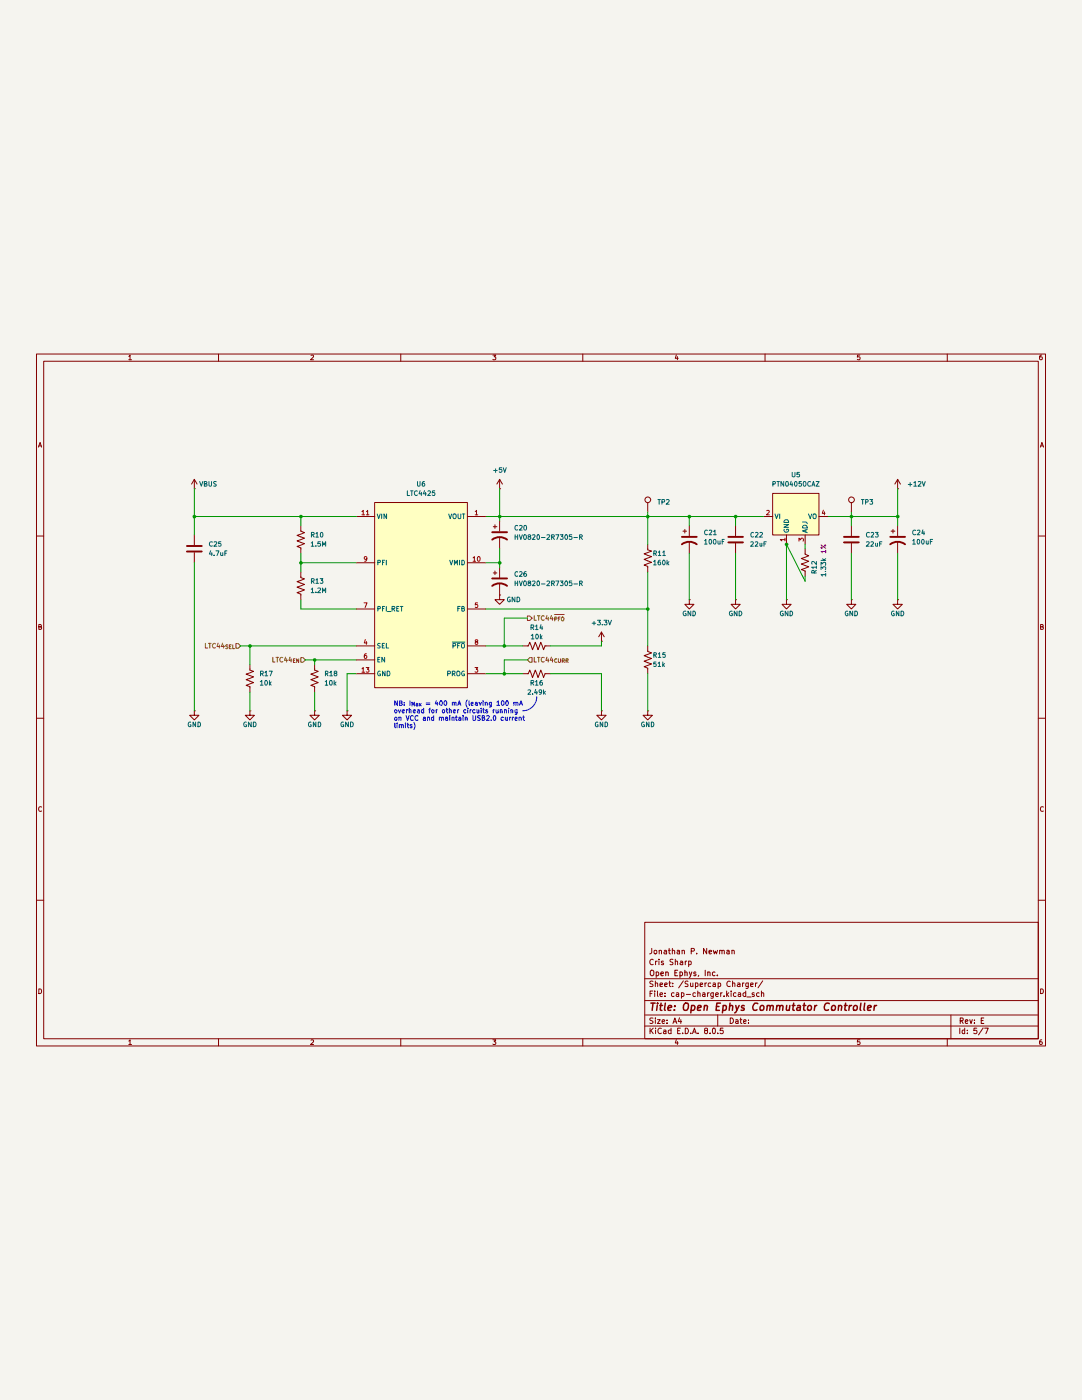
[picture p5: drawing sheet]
(kicad_sch
 (version 20231120)
 (generator "eeschema")
 (generator_version "8.0")
 (paper "A4")
 (title_block
  (title "Open Ephys Commutator Controller")
  (rev "E")
  (company "Open Ephys, Inc.")
  (comment 1 "Cris Sharp")
  (comment 2 "Jonathan P. Newman"))
 (lib_symbols
  (symbol "Connector:TestPoint"
   (pin_numbers hide)
   (pin_names
    (offset 0.762) hide) (exclude_from_sim no) (in_bom yes) (on_board yes)
   (property "Reference" "TP" (at 0 6.858 0) (effects (font (size 1.27 1.27))))
   (property "Value" "TestPoint" (at 0 5.08 0) (effects (font (size 1.27 1.27))))
   (property "Footprint" "" (at 5.08 0 0) (effects (font (size 1.27 1.27)) (hide yes)))
   (property "Datasheet" "~" (at 5.08 0 0) (effects (font (size 1.27 1.27)) (hide yes)))
   (property "Description" "test point" (at 0 0 0) (effects (font (size 1.27 1.27)) (hide yes)))
   (symbol "TestPoint_0_1"
    (circle (center 0 3.302) (radius 0.762) (stroke (width 0) (type default)) (fill (type none))))
   (symbol "TestPoint_1_1"
    (pin passive line (at 0 0 90) (length 2.54) (name "1" (effects (font (size 1.27 1.27)))) (number "1" (effects (font (size 1.27 1.27)))))))
  (symbol "Device:C"
   (pin_numbers hide)
   (pin_names
    (offset 0.254)) (exclude_from_sim no) (in_bom yes) (on_board yes)
   (property "Reference" "C" (at 0.635 2.54 0) (effects (font (size 1.27 1.27)) (justify left)))
   (property "Value" "C" (at 0.635 -2.54 0) (effects (font (size 1.27 1.27)) (justify left)))
   (property "Footprint" "" (at 0.9652 -3.81 0) (effects (font (size 1.27 1.27)) (hide yes)))
   (property "Datasheet" "~" (at 0 0 0) (effects (font (size 1.27 1.27)) (hide yes)))
   (property "Description" "Unpolarized capacitor" (at 0 0 0) (effects (font (size 1.27 1.27)) (hide yes)))
   (symbol "C_0_1"
    (polyline (pts (xy -2.032 -0.762) (xy 2.032 -0.762)) (stroke (width 0.508) (type default)) (fill (type none)))
    (polyline (pts (xy -2.032 0.762) (xy 2.032 0.762)) (stroke (width 0.508) (type default)) (fill (type none))))
   (symbol "C_1_1"
    (pin passive line (at 0 3.81 270) (length 2.794) (name "~" (effects (font (size 1.27 1.27)))) (number "1" (effects (font (size 1.27 1.27)))))
    (pin passive line (at 0 -3.81 90) (length 2.794) (name "~" (effects (font (size 1.27 1.27)))) (number "2" (effects (font (size 1.27 1.27)))))))
  (symbol "Device:C_Polarized_US"
   (pin_numbers hide)
   (pin_names
    (offset 0.254) hide) (exclude_from_sim no) (in_bom yes) (on_board yes)
   (property "Reference" "C" (at 0.635 2.54 0) (effects (font (size 1.27 1.27)) (justify left)))
   (property "Value" "C_Polarized_US" (at 0.635 -2.54 0) (effects (font (size 1.27 1.27)) (justify left)))
   (property "Footprint" "" (at 0 0 0) (effects (font (size 1.27 1.27)) (hide yes)))
   (property "Datasheet" "~" (at 0 0 0) (effects (font (size 1.27 1.27)) (hide yes)))
   (property "Description" "Polarized capacitor, US symbol" (at 0 0 0) (effects (font (size 1.27 1.27)) (hide yes)))
   (symbol "C_Polarized_US_0_1"
    (polyline (pts (xy -2.032 0.762) (xy 2.032 0.762)) (stroke (width 0.508) (type default)) (fill (type none)))
    (polyline (pts (xy -1.778 2.286) (xy -0.762 2.286)) (stroke (width 0) (type default)) (fill (type none)))
    (polyline (pts (xy -1.27 1.778) (xy -1.27 2.794)) (stroke (width 0) (type default)) (fill (type none)))
    (arc (start 2.032 -1.27) (mid 0 -0.5572) (end -2.032 -1.27) (stroke (width 0.508) (type default)) (fill (type none))))
   (symbol "C_Polarized_US_1_1"
    (pin passive line (at 0 3.81 270) (length 2.794) (name "~" (effects (font (size 1.27 1.27)))) (number "1" (effects (font (size 1.27 1.27)))))
    (pin passive line (at 0 -3.81 90) (length 3.302) (name "~" (effects (font (size 1.27 1.27)))) (number "2" (effects (font (size 1.27 1.27)))))))
  (symbol "Device:R_US"
   (pin_numbers hide)
   (pin_names
    (offset 0)) (exclude_from_sim no) (in_bom yes) (on_board yes)
   (property "Reference" "R" (at 2.54 0 90) (effects (font (size 1.27 1.27))))
   (property "Value" "R_US" (at -2.54 0 90) (effects (font (size 1.27 1.27))))
   (property "Footprint" "" (at 1.016 -0.254 90) (effects (font (size 1.27 1.27)) (hide yes)))
   (property "Datasheet" "~" (at 0 0 0) (effects (font (size 1.27 1.27)) (hide yes)))
   (property "Description" "Resistor, US symbol" (at 0 0 0) (effects (font (size 1.27 1.27)) (hide yes)))
   (symbol "R_US_0_1"
    (polyline (pts (xy 0 -2.286) (xy 0 -2.54)) (stroke (width 0) (type default)) (fill (type none)))
    (polyline (pts (xy 0 2.286) (xy 0 2.54)) (stroke (width 0) (type default)) (fill (type none)))
    (polyline (pts (xy 0 -0.762) (xy 1.016 -1.143) (xy 0 -1.524) (xy -1.016 -1.905) (xy 0 -2.286)) (stroke (width 0) (type default)) (fill (type none)))
    (polyline (pts (xy 0 0.762) (xy 1.016 0.381) (xy 0 0) (xy -1.016 -0.381) (xy 0 -0.762)) (stroke (width 0) (type default)) (fill (type none)))
    (polyline (pts (xy 0 2.286) (xy 1.016 1.905) (xy 0 1.524) (xy -1.016 1.143) (xy 0 0.762)) (stroke (width 0) (type default)) (fill (type none))))
   (symbol "R_US_1_1"
    (pin passive line (at 0 3.81 270) (length 1.27) (name "~" (effects (font (size 1.27 1.27)))) (number "1" (effects (font (size 1.27 1.27)))))
    (pin passive line (at 0 -3.81 90) (length 1.27) (name "~" (effects (font (size 1.27 1.27)))) (number "2" (effects (font (size 1.27 1.27)))))))
  (symbol "open-ephys:LTC4425" (exclude_from_sim no) (in_bom yes) (on_board yes)
   (property "Reference" "U" (at 0 29.21 0) (effects (font (size 1.27 1.27))))
   (property "Value" "LTC4425" (at 0 26.67 0) (effects (font (size 1.27 1.27))))
   (property "Footprint" "Package_SO:MSOP-12-1EP_3x4mm_P0.65mm_EP1.65x2.85mm" (at 0 0 0) (effects (font (size 1.27 1.27)) (hide yes)))
   (property "Datasheet" "https://www.analog.com/media/en/technical-documentation/data-sheets/4425fa.pdf" (at 0 0 0) (effects (font (size 1.27 1.27)) (hide yes)))
   (property "Description" "Linear SuperCap charger with current-limited ideal diode and V/I monitor " (at 0 0 0) (effects (font (size 1.27 1.27)) (hide yes)))
   (symbol "LTC4425_1_0"
    (pin passive line (at -17.78 21.59 0) (length 5.08) hide (name "VIN" (effects (font (size 1.27 1.27)))) (number "12" (effects (font (size 1.27 1.27)))))
    (pin passive line (at 17.78 21.59 180) (length 5.08) hide (name "VOUT" (effects (font (size 1.27 1.27)))) (number "2" (effects (font (size 1.27 1.27))))))
   (symbol "LTC4425_1_1"
    (rectangle (start -12.7 25.4) (end 12.7 -25.4) (stroke (width 0) (type default)) (fill (type background)))
    (pin power_out line (at 17.78 21.59 180) (length 5.08) (name "VOUT" (effects (font (size 1.27 1.27)))) (number "1" (effects (font (size 1.27 1.27)))))
    (pin output line (at 17.78 8.89 180) (length 5.08) (name "VMID" (effects (font (size 1.27 1.27)))) (number "10" (effects (font (size 1.27 1.27)))))
    (pin power_in line (at -17.78 21.59 0) (length 5.08) (name "VIN" (effects (font (size 1.27 1.27)))) (number "11" (effects (font (size 1.27 1.27)))))
    (pin power_in line (at -17.78 -21.59 0) (length 5.08) (name "GND" (effects (font (size 1.27 1.27)))) (number "13" (effects (font (size 1.27 1.27)))))
    (pin output line (at 17.78 -21.59 180) (length 5.08) (name "PROG" (effects (font (size 1.27 1.27)))) (number "3" (effects (font (size 1.27 1.27)))))
    (pin input line (at -17.78 -13.97 0) (length 5.08) (name "SEL" (effects (font (size 1.27 1.27)))) (number "4" (effects (font (size 1.27 1.27)))))
    (pin input line (at 17.78 -3.81 180) (length 5.08) (name "FB" (effects (font (size 1.27 1.27)))) (number "5" (effects (font (size 1.27 1.27)))))
    (pin input line (at -17.78 -17.78 0) (length 5.08) (name "EN" (effects (font (size 1.27 1.27)))) (number "6" (effects (font (size 1.27 1.27)))))
    (pin input line (at -17.78 -3.81 0) (length 5.08) (name "PFI_RET" (effects (font (size 1.27 1.27)))) (number "7" (effects (font (size 1.27 1.27)))))
    (pin open_collector line (at 17.78 -13.97 180) (length 5.08) (name "~{PFO}" (effects (font (size 1.27 1.27)))) (number "8" (effects (font (size 1.27 1.27)))))
    (pin input line (at -17.78 8.89 0) (length 5.08) (name "PFI" (effects (font (size 1.27 1.27)))) (number "9" (effects (font (size 1.27 1.27)))))))
  (symbol "open-ephys:PTN04050CAZ" (exclude_from_sim no) (in_bom yes) (on_board yes)
   (property "Reference" "U" (at 0 0 0) (effects (font (size 1.27 1.27))))
   (property "Value" "PTN04050CAZ" (at 0 -1.27 0) (effects (font (size 1.27 1.27))))
   (property "Footprint" "oe:TI_R-PDSS_B4_SMD" (at 0 -1.27 0) (effects (font (size 1.27 1.27)) (hide yes)))
   (property "Datasheet" "https://rocelec.widen.net/view/pdf/tjdcpseefw/slts251a.pdf?t.download=true&u=5oefqw" (at 0 -1.27 0) (effects (font (size 1.27 1.27)) (hide yes)))
   (property "Description" "Boost Converter DC/DC Adjustable Power" (at 0 -1.27 0) (effects (font (size 1.27 1.27)) (hide yes)))
   (symbol "PTN04050CAZ_1_1"
    (rectangle (start -6.35 6.35) (end 6.35 -5.08) (stroke (width 0) (type default)) (fill (type background)))
    (pin power_in line (at -2.54 -7.62 90) (length 2.54) (name "GND" (effects (font (size 1.27 1.27)))) (number "1" (effects (font (size 1.27 1.27)))))
    (pin power_in line (at -8.89 0 0) (length 2.54) (name "VI" (effects (font (size 1.27 1.27)))) (number "2" (effects (font (size 1.27 1.27)))))
    (pin passive line (at 2.54 -7.62 90) (length 2.54) (name "ADJ" (effects (font (size 1.27 1.27)))) (number "3" (effects (font (size 1.27 1.27)))))
    (pin power_out line (at 8.89 0 180) (length 2.54) (name "VO" (effects (font (size 1.27 1.27)))) (number "4" (effects (font (size 1.27 1.27)))))))
  (symbol "power:+15V"
   (power)
   (pin_numbers hide)
   (pin_names
    (offset 0) hide) (exclude_from_sim no) (in_bom yes) (on_board yes)
   (property "Reference" "#PWR" (at 0 -3.81 0) (effects (font (size 1.27 1.27)) (hide yes)))
   (property "Value" "+15V" (at 0 3.556 0) (effects (font (size 1.27 1.27))))
   (property "Footprint" "" (at 0 0 0) (effects (font (size 1.27 1.27)) (hide yes)))
   (property "Datasheet" "" (at 0 0 0) (effects (font (size 1.27 1.27)) (hide yes)))
   (property "Description" "Power symbol creates a global label with name \"+15V\"" (at 0 0 0) (effects (font (size 1.27 1.27)) (hide yes)))
   (symbol "+15V_0_1"
    (polyline (pts (xy -0.762 1.27) (xy 0 2.54)) (stroke (width 0) (type default)) (fill (type none)))
    (polyline (pts (xy 0 0) (xy 0 2.54)) (stroke (width 0) (type default)) (fill (type none)))
    (polyline (pts (xy 0 2.54) (xy 0.762 1.27)) (stroke (width 0) (type default)) (fill (type none))))
   (symbol "+15V_1_1"
    (pin power_in line (at 0 0 90) (length 0) (name "~" (effects (font (size 1.27 1.27)))) (number "1" (effects (font (size 1.27 1.27)))))))
  (symbol "power:+3.3V"
   (power)
   (pin_numbers hide)
   (pin_names
    (offset 0) hide) (exclude_from_sim no) (in_bom yes) (on_board yes)
   (property "Reference" "#PWR" (at 0 -3.81 0) (effects (font (size 1.27 1.27)) (hide yes)))
   (property "Value" "+3.3V" (at 0 3.556 0) (effects (font (size 1.27 1.27))))
   (property "Footprint" "" (at 0 0 0) (effects (font (size 1.27 1.27)) (hide yes)))
   (property "Datasheet" "" (at 0 0 0) (effects (font (size 1.27 1.27)) (hide yes)))
   (property "Description" "Power symbol creates a global label with name \"+3.3V\"" (at 0 0 0) (effects (font (size 1.27 1.27)) (hide yes)))
   (symbol "+3.3V_0_1"
    (polyline (pts (xy -0.762 1.27) (xy 0 2.54)) (stroke (width 0) (type default)) (fill (type none)))
    (polyline (pts (xy 0 0) (xy 0 2.54)) (stroke (width 0) (type default)) (fill (type none)))
    (polyline (pts (xy 0 2.54) (xy 0.762 1.27)) (stroke (width 0) (type default)) (fill (type none))))
   (symbol "+3.3V_1_1"
    (pin power_in line (at 0 0 90) (length 0) (name "~" (effects (font (size 1.27 1.27)))) (number "1" (effects (font (size 1.27 1.27)))))))
  (symbol "power:+5V"
   (power)
   (pin_numbers hide)
   (pin_names
    (offset 0) hide) (exclude_from_sim no) (in_bom yes) (on_board yes)
   (property "Reference" "#PWR" (at 0 -3.81 0) (effects (font (size 1.27 1.27)) (hide yes)))
   (property "Value" "+5V" (at 0 3.556 0) (effects (font (size 1.27 1.27))))
   (property "Footprint" "" (at 0 0 0) (effects (font (size 1.27 1.27)) (hide yes)))
   (property "Datasheet" "" (at 0 0 0) (effects (font (size 1.27 1.27)) (hide yes)))
   (property "Description" "Power symbol creates a global label with name \"+5V\"" (at 0 0 0) (effects (font (size 1.27 1.27)) (hide yes)))
   (symbol "+5V_0_1"
    (polyline (pts (xy -0.762 1.27) (xy 0 2.54)) (stroke (width 0) (type default)) (fill (type none)))
    (polyline (pts (xy 0 0) (xy 0 2.54)) (stroke (width 0) (type default)) (fill (type none)))
    (polyline (pts (xy 0 2.54) (xy 0.762 1.27)) (stroke (width 0) (type default)) (fill (type none))))
   (symbol "+5V_1_1"
    (pin power_in line (at 0 0 90) (length 0) (name "~" (effects (font (size 1.27 1.27)))) (number "1" (effects (font (size 1.27 1.27)))))))
  (symbol "power:GND"
   (power)
   (pin_numbers hide)
   (pin_names
    (offset 0) hide) (exclude_from_sim no) (in_bom yes) (on_board yes)
   (property "Reference" "#PWR" (at 0 -6.35 0) (effects (font (size 1.27 1.27)) (hide yes)))
   (property "Value" "GND" (at 0 -3.81 0) (effects (font (size 1.27 1.27))))
   (property "Footprint" "" (at 0 0 0) (effects (font (size 1.27 1.27)) (hide yes)))
   (property "Datasheet" "" (at 0 0 0) (effects (font (size 1.27 1.27)) (hide yes)))
   (property "Description" "Power symbol creates a global label with name \"GND\" , ground" (at 0 0 0) (effects (font (size 1.27 1.27)) (hide yes)))
   (symbol "GND_0_1"
    (polyline (pts (xy 0 0) (xy 0 -1.27) (xy 1.27 -1.27) (xy 0 -2.54) (xy -1.27 -1.27) (xy 0 -1.27)) (stroke (width 0) (type default)) (fill (type none))))
   (symbol "GND_1_1"
    (pin power_in line (at 0 0 270) (length 0) (name "~" (effects (font (size 1.27 1.27)))) (number "1" (effects (font (size 1.27 1.27)))))))
  (symbol "power:VBUS"
   (power)
   (pin_numbers hide)
   (pin_names
    (offset 0) hide) (exclude_from_sim no) (in_bom yes) (on_board yes)
   (property "Reference" "#PWR" (at 0 -3.81 0) (effects (font (size 1.27 1.27)) (hide yes)))
   (property "Value" "VBUS" (at 0 3.556 0) (effects (font (size 1.27 1.27))))
   (property "Footprint" "" (at 0 0 0) (effects (font (size 1.27 1.27)) (hide yes)))
   (property "Datasheet" "" (at 0 0 0) (effects (font (size 1.27 1.27)) (hide yes)))
   (property "Description" "Power symbol creates a global label with name \"VBUS\"" (at 0 0 0) (effects (font (size 1.27 1.27)) (hide yes)))
   (symbol "VBUS_0_1"
    (polyline (pts (xy -0.762 1.27) (xy 0 2.54)) (stroke (width 0) (type default)) (fill (type none)))
    (polyline (pts (xy 0 0) (xy 0 2.54)) (stroke (width 0) (type default)) (fill (type none)))
    (polyline (pts (xy 0 2.54) (xy 0.762 1.27)) (stroke (width 0) (type default)) (fill (type none))))
   (symbol "VBUS_1_1"
    (pin power_in line (at 0 0 90) (length 0) (name "~" (effects (font (size 1.27 1.27)))) (number "1" (effects (font (size 1.27 1.27))))))))
 (junction
  (at 86.36 93.98)
  (diameter 0)
  (color 0 0 0 0))
 (junction
  (at 189.23 54.61)
  (diameter 0)
  (color 0 0 0 0))
 (junction
  (at 233.68 54.61)
  (diameter 0)
  (color 0 0 0 0))
 (junction
  (at 137.16 54.61)
  (diameter 0)
  (color 0 0 0 0))
 (junction
  (at 215.9 62.23)
  (diameter 0)
  (color 0 0 0 0))
 (junction
  (at 53.34 54.61)
  (diameter 0)
  (color 0 0 0 0))
 (junction
  (at 177.8 80.01)
  (diameter 0)
  (color 0 0 0 0))
 (junction
  (at 246.38 54.61)
  (diameter 0)
  (color 0 0 0 0))
 (junction
  (at 201.93 54.61)
  (diameter 0)
  (color 0 0 0 0))
 (junction
  (at 177.8 54.61)
  (diameter 0)
  (color 0 0 0 0))
 (junction
  (at 138.43 97.79)
  (diameter 0)
  (color 0 0 0 0))
 (junction
  (at 138.43 90.17)
  (diameter 0)
  (color 0 0 0 0))
 (junction
  (at 137.16 67.31)
  (diameter 0)
  (color 0 0 0 0))
 (junction
  (at 82.55 54.61)
  (diameter 0)
  (color 0 0 0 0))
 (junction
  (at 68.58 90.17)
  (diameter 0)
  (color 0 0 0 0))
 (junction
  (at 82.55 67.31)
  (diameter 0)
  (color 0 0 0 0))
 (wire
  (pts (xy 215.9 62.23) (xy 215.9 77.47))
  (stroke (width 0) (type default)))
 (wire
  (pts (xy 177.8 97.79) (xy 177.8 107.95))
  (stroke (width 0) (type default)))
 (wire
  (pts (xy 220.98 71.12) (xy 220.98 72.39))
  (stroke (width 0) (type default)))
 (wire
  (pts (xy 138.43 93.98) (xy 138.43 97.79))
  (stroke (width 0) (type default)))
 (wire
  (pts (xy 144.78 93.98) (xy 138.43 93.98))
  (stroke (width 0) (type default)))
 (wire
  (pts (xy 86.36 95.25) (xy 86.36 93.98))
  (stroke (width 0) (type default)))
 (wire
  (pts (xy 95.25 107.95) (xy 95.25 97.79))
  (stroke (width 0) (type default)))
 (wire
  (pts (xy 82.55 54.61) (xy 97.79 54.61))
  (stroke (width 0) (type default)))
 (wire
  (pts (xy 246.38 54.61) (xy 233.68 54.61))
  (stroke (width 0) (type default)))
 (wire
  (pts (xy 53.34 46.99) (xy 53.34 54.61))
  (stroke (width 0) (type default)))
 (wire
  (pts (xy 177.8 54.61) (xy 189.23 54.61))
  (stroke (width 0) (type default)))
 (wire
  (pts (xy 246.38 54.61) (xy 246.38 46.99))
  (stroke (width 0) (type default)))
 (wire
  (pts (xy 138.43 97.79) (xy 143.51 97.79))
  (stroke (width 0) (type default)))
 (wire
  (pts (xy 137.16 67.31) (xy 137.16 68.58))
  (stroke (width 0) (type default)))
 (wire
  (pts (xy 82.55 57.15) (xy 82.55 54.61))
  (stroke (width 0) (type default)))
 (wire
  (pts (xy 82.55 67.31) (xy 82.55 69.85))
  (stroke (width 0) (type default)))
 (wire
  (pts (xy 227.33 54.61) (xy 233.68 54.61))
  (stroke (width 0) (type default)))
 (wire
  (pts (xy 83.82 93.98) (xy 86.36 93.98))
  (stroke (width 0) (type default)))
 (wire
  (pts (xy 133.35 80.01) (xy 177.8 80.01))
  (stroke (width 0) (type default)))
 (wire
  (pts (xy 165.1 97.79) (xy 165.1 107.95))
  (stroke (width 0) (type default)))
 (wire
  (pts (xy 138.43 82.55) (xy 138.43 90.17))
  (stroke (width 0) (type default)))
 (wire
  (pts (xy 246.38 57.15) (xy 246.38 54.61))
  (stroke (width 0) (type default)))
 (wire
  (pts (xy 220.98 62.23) (xy 220.98 63.5))
  (stroke (width 0) (type default)))
 (wire
  (pts (xy 82.55 67.31) (xy 97.79 67.31))
  (stroke (width 0) (type default)))
 (wire
  (pts (xy 133.35 97.79) (xy 138.43 97.79))
  (stroke (width 0) (type default)))
 (wire
  (pts (xy 53.34 67.31) (xy 53.34 107.95))
  (stroke (width 0) (type default)))
 (wire
  (pts (xy 137.16 54.61) (xy 177.8 54.61))
  (stroke (width 0) (type default)))
 (wire
  (pts (xy 133.35 67.31) (xy 137.16 67.31))
  (stroke (width 0) (type default)))
 (wire
  (pts (xy 189.23 57.15) (xy 189.23 54.61))
  (stroke (width 0) (type default)))
 (wire
  (pts (xy 177.8 80.01) (xy 177.8 90.17))
  (stroke (width 0) (type default)))
 (wire
  (pts (xy 151.13 97.79) (xy 165.1 97.79))
  (stroke (width 0) (type default)))
 (wire
  (pts (xy 53.34 59.69) (xy 53.34 54.61))
  (stroke (width 0) (type default)))
 (wire
  (pts (xy 137.16 67.31) (xy 137.16 63.5))
  (stroke (width 0) (type default)))
 (wire
  (pts (xy 86.36 102.87) (xy 86.36 107.95))
  (stroke (width 0) (type default)))
 (wire
  (pts (xy 201.93 54.61) (xy 209.55 54.61))
  (stroke (width 0) (type default)))
 (wire
  (pts (xy 246.38 64.77) (xy 246.38 77.47))
  (stroke (width 0) (type default)))
 (wire
  (pts (xy 137.16 55.88) (xy 137.16 54.61))
  (stroke (width 0) (type default)))
 (wire
  (pts (xy 165.1 88.9) (xy 165.1 90.17))
  (stroke (width 0) (type default)))
 (wire
  (pts (xy 177.8 53.34) (xy 177.8 54.61))
  (stroke (width 0) (type default)))
 (wire
  (pts (xy 233.68 64.77) (xy 233.68 77.47))
  (stroke (width 0) (type default)))
 (wire
  (pts (xy 189.23 54.61) (xy 201.93 54.61))
  (stroke (width 0) (type default)))
 (wire
  (pts (xy 201.93 54.61) (xy 201.93 57.15))
  (stroke (width 0) (type default)))
 (wire
  (pts (xy 68.58 90.17) (xy 68.58 95.25))
  (stroke (width 0) (type default)))
 (wire
  (pts (xy 137.16 46.99) (xy 137.16 54.61))
  (stroke (width 0) (type default)))
 (wire
  (pts (xy 133.35 90.17) (xy 138.43 90.17))
  (stroke (width 0) (type default)))
 (wire
  (pts (xy 189.23 64.77) (xy 189.23 77.47))
  (stroke (width 0) (type default)))
 (wire
  (pts (xy 68.58 102.87) (xy 68.58 107.95))
  (stroke (width 0) (type default)))
 (wire
  (pts (xy 66.04 90.17) (xy 68.58 90.17))
  (stroke (width 0) (type default)))
 (wire
  (pts (xy 220.98 72.39) (xy 215.9 62.23))
  (stroke (width 0) (type default)))
 (wire
  (pts (xy 138.43 82.55) (xy 144.78 82.55))
  (stroke (width 0) (type default)))
 (wire
  (pts (xy 151.13 90.17) (xy 165.1 90.17))
  (stroke (width 0) (type default)))
 (wire
  (pts (xy 233.68 53.34) (xy 233.68 54.61))
  (stroke (width 0) (type default)))
 (wire
  (pts (xy 82.55 64.77) (xy 82.55 67.31))
  (stroke (width 0) (type default)))
 (wire
  (pts (xy 201.93 64.77) (xy 201.93 77.47))
  (stroke (width 0) (type default)))
 (wire
  (pts (xy 82.55 80.01) (xy 82.55 77.47))
  (stroke (width 0) (type default)))
 (wire
  (pts (xy 177.8 69.85) (xy 177.8 80.01))
  (stroke (width 0) (type default)))
 (wire
  (pts (xy 86.36 93.98) (xy 97.79 93.98))
  (stroke (width 0) (type default)))
 (wire
  (pts (xy 177.8 54.61) (xy 177.8 62.23))
  (stroke (width 0) (type default)))
 (wire
  (pts (xy 233.68 54.61) (xy 233.68 57.15))
  (stroke (width 0) (type default)))
 (wire
  (pts (xy 138.43 90.17) (xy 143.51 90.17))
  (stroke (width 0) (type default)))
 (wire
  (pts (xy 133.35 54.61) (xy 137.16 54.61))
  (stroke (width 0) (type default)))
 (wire
  (pts (xy 97.79 80.01) (xy 82.55 80.01))
  (stroke (width 0) (type default)))
 (wire
  (pts (xy 68.58 90.17) (xy 97.79 90.17))
  (stroke (width 0) (type default)))
 (wire
  (pts (xy 95.25 97.79) (xy 97.79 97.79))
  (stroke (width 0) (type default)))
 (wire
  (pts (xy 53.34 54.61) (xy 82.55 54.61))
  (stroke (width 0) (type default)))
 (arc
  (start 147.32 104.14)
  (mid 146.2041 106.8341)
  (end 143.51 107.95)
  (stroke (width 0) (type default))
  (fill (type none)))
 (text "NB: I_{Max} = 400 mA (leaving 100 mA \noverhead for other circuits running \non VCC and maintain USB2.0 current \nlimits)"
  (exclude_from_sim no)
  (at 107.95 113.03 0)
  (effects (font (size 1.27 1.27)) (justify left bottom)))
 (hierarchical_label "LTC44_{CURR}"
  (shape input)
  (at 144.78 93.98 0)
  (fields_autoplaced yes)
  (effects (font (size 1.27 1.27)) (justify left)))
 (hierarchical_label "LTC44_{EN}"
  (shape input)
  (at 83.82 93.98 180)
  (fields_autoplaced yes)
  (effects (font (size 1.27 1.27)) (justify right)))
 (hierarchical_label "LTC44_{~{PFO}}"
  (shape output)
  (at 144.78 82.55 0)
  (fields_autoplaced yes)
  (effects (font (size 1.27 1.27)) (justify left)))
 (hierarchical_label "LTC44_{SEL}"
  (shape input)
  (at 66.04 90.17 180)
  (fields_autoplaced yes)
  (effects (font (size 1.27 1.27)) (justify right)))
 (symbol
  (lib_id "Device:C_Polarized_US")
  (at 246.38 60.96 0)
  (unit 1)
  (exclude_from_sim no)
  (in_bom yes)
  (on_board yes)
  (dnp no)
  (property "Reference" "C24" (at 250.19 59.055 0) (effects (font (size 1.27 1.27)) (justify left)))
  (property "Value" "100uF" (at 250.19 61.595 0) (effects (font (size 1.27 1.27)) (justify left)))
  (property "Footprint" "Capacitor_SMD:C_Elec_8x10.2" (at 246.38 60.96 0) (effects (font (size 1.27 1.27)) (hide yes)))
  (property "Datasheet" "~" (at 246.38 60.96 0) (effects (font (size 1.27 1.27)) (hide yes)))
  (property "Description" "Polarized capacitor, US symbol" (at 246.38 60.96 0) (effects (font (size 1.27 1.27)) (hide yes)))
  (pin "1")
  (pin "2"))
 (symbol
  (lib_id "power:+5V")
  (at 137.16 46.99 0)
  (unit 1)
  (exclude_from_sim no)
  (in_bom yes)
  (on_board yes)
  (dnp no)
  (property "Reference" "#PWR039" (at 137.16 50.8 0) (effects (font (size 1.27 1.27)) (hide yes)))
  (property "Value" "+5V" (at 137.16 41.91 0) (effects (font (size 1.27 1.27))))
  (property "Footprint" "" (at 137.16 46.99 0) (effects (font (size 1.27 1.27)) (hide yes)))
  (property "Datasheet" "" (at 137.16 46.99 0) (effects (font (size 1.27 1.27)) (hide yes)))
  (property "Description" "Power symbol creates a global label with name \"+5V\"" (at 137.16 46.99 0) (effects (font (size 1.27 1.27)) (hide yes)))
  (pin "1"))
 (symbol
  (lib_id "Device:R_US")
  (at 177.8 93.98 0)
  (unit 1)
  (exclude_from_sim no)
  (in_bom yes)
  (on_board yes)
  (dnp no)
  (property "Reference" "R15" (at 179.07 92.71 0) (effects (font (size 1.27 1.27)) (justify left)))
  (property "Value" "51k" (at 179.07 95.25 0) (effects (font (size 1.27 1.27)) (justify left)))
  (property "Footprint" "Resistor_SMD:R_0603_1608Metric" (at 178.816 94.234 90) (effects (font (size 1.27 1.27)) (hide yes)))
  (property "Datasheet" "~" (at 177.8 93.98 0) (effects (font (size 1.27 1.27)) (hide yes)))
  (property "Description" "Resistor, US symbol" (at 177.8 93.98 0) (effects (font (size 1.27 1.27)) (hide yes)))
  (property "Tolerance" "1%" (at 177.8 93.98 0) (effects (font (size 1.27 1.27)) (hide yes)))
  (pin "1")
  (pin "2"))
 (symbol
  (lib_id "Device:C")
  (at 233.68 60.96 0)
  (unit 1)
  (exclude_from_sim no)
  (in_bom yes)
  (on_board yes)
  (dnp no)
  (property "Reference" "C23" (at 237.49 59.69 0) (effects (font (size 1.27 1.27)) (justify left)))
  (property "Value" "22uF" (at 237.49 62.23 0) (effects (font (size 1.27 1.27)) (justify left)))
  (property "Footprint" "Capacitor_SMD:C_1206_3216Metric" (at 234.6452 64.77 0) (effects (font (size 1.27 1.27)) (hide yes)))
  (property "Datasheet" "~" (at 233.68 60.96 0) (effects (font (size 1.27 1.27)) (hide yes)))
  (property "Description" "Unpolarized capacitor" (at 233.68 60.96 0) (effects (font (size 1.27 1.27)) (hide yes)))
  (pin "1")
  (pin "2"))
 (symbol
  (lib_id "Device:R_US")
  (at 68.58 99.06 0)
  (unit 1)
  (exclude_from_sim no)
  (in_bom yes)
  (on_board yes)
  (dnp no)
  (property "Reference" "R17" (at 71.12 97.79 0) (effects (font (size 1.27 1.27)) (justify left)))
  (property "Value" "10k" (at 71.12 100.33 0) (effects (font (size 1.27 1.27)) (justify left)))
  (property "Footprint" "Resistor_SMD:R_0603_1608Metric" (at 69.596 99.314 90) (effects (font (size 1.27 1.27)) (hide yes)))
  (property "Datasheet" "~" (at 68.58 99.06 0) (effects (font (size 1.27 1.27)) (hide yes)))
  (property "Description" "Resistor, US symbol" (at 68.58 99.06 0) (effects (font (size 1.27 1.27)) (hide yes)))
  (pin "1")
  (pin "2"))
 (symbol
  (lib_id "power:GND")
  (at 233.68 77.47 0)
  (unit 1)
  (exclude_from_sim no)
  (in_bom yes)
  (on_board yes)
  (dnp no)
  (property "Reference" "#PWR045" (at 233.68 83.82 0) (effects (font (size 1.27 1.27)) (hide yes)))
  (property "Value" "GND" (at 233.68 81.28 0) (effects (font (size 1.27 1.27))))
  (property "Footprint" "" (at 233.68 77.47 0) (effects (font (size 1.27 1.27)) (hide yes)))
  (property "Datasheet" "" (at 233.68 77.47 0) (effects (font (size 1.27 1.27)) (hide yes)))
  (property "Description" "Power symbol creates a global label with name \"GND\" , ground" (at 233.68 77.47 0) (effects (font (size 1.27 1.27)) (hide yes)))
  (pin "1"))
 (symbol
  (lib_id "Device:R_US")
  (at 177.8 66.04 0)
  (unit 1)
  (exclude_from_sim no)
  (in_bom yes)
  (on_board yes)
  (dnp no)
  (property "Reference" "R11" (at 179.07 64.77 0) (effects (font (size 1.27 1.27)) (justify left)))
  (property "Value" "160k" (at 179.07 67.31 0) (effects (font (size 1.27 1.27)) (justify left)))
  (property "Footprint" "Resistor_SMD:R_0603_1608Metric" (at 178.816 66.294 90) (effects (font (size 1.27 1.27)) (hide yes)))
  (property "Datasheet" "~" (at 177.8 66.04 0) (effects (font (size 1.27 1.27)) (hide yes)))
  (property "Description" "Resistor, US symbol" (at 177.8 66.04 0) (effects (font (size 1.27 1.27)) (hide yes)))
  (property "Tolerance" "1%" (at 177.8 66.04 0) (effects (font (size 1.27 1.27)) (hide yes)))
  (pin "1")
  (pin "2"))
 (symbol
  (lib_id "open-ephys:PTN04050CAZ")
  (at 218.44 54.61 0)
  (unit 1)
  (exclude_from_sim no)
  (in_bom yes)
  (on_board yes)
  (dnp no)
  (fields_autoplaced yes)
  (property "Reference" "U5" (at 218.44 43.18 0) (effects (font (size 1.27 1.27))))
  (property "Value" "PTN04050CAZ" (at 218.44 45.72 0) (effects (font (size 1.27 1.27))))
  (property "Footprint" "open-ephys:TI_R-PDSS_B4_SMD" (at 218.44 55.88 0) (effects (font (size 1.27 1.27)) (hide yes)))
  (property "Datasheet" "https://rocelec.widen.net/view/pdf/tjdcpseefw/slts251a.pdf?t.download=true&u=5oefqw" (at 218.44 55.88 0) (effects (font (size 1.27 1.27)) (hide yes)))
  (property "Description" "Boost Converter DC/DC Adjustable Power" (at 218.44 55.88 0) (effects (font (size 1.27 1.27)) (hide yes)))
  (pin "1")
  (pin "2")
  (pin "3")
  (pin "4"))
 (symbol
  (lib_id "Device:R_US")
  (at 82.55 73.66 0)
  (unit 1)
  (exclude_from_sim no)
  (in_bom yes)
  (on_board yes)
  (dnp no)
  (fields_autoplaced yes)
  (property "Reference" "R13" (at 85.09 72.39 0) (effects (font (size 1.27 1.27)) (justify left)))
  (property "Value" "1.2M" (at 85.09 74.93 0) (effects (font (size 1.27 1.27)) (justify left)))
  (property "Footprint" "Resistor_SMD:R_0603_1608Metric" (at 83.566 73.914 90) (effects (font (size 1.27 1.27)) (hide yes)))
  (property "Datasheet" "~" (at 82.55 73.66 0) (effects (font (size 1.27 1.27)) (hide yes)))
  (property "Description" "Resistor, US symbol" (at 82.55 73.66 0) (effects (font (size 1.27 1.27)) (hide yes)))
  (pin "1")
  (pin "2"))
 (symbol
  (lib_id "power:GND")
  (at 86.36 107.95 0)
  (unit 1)
  (exclude_from_sim no)
  (in_bom yes)
  (on_board yes)
  (dnp no)
  (property "Reference" "#PWR050" (at 86.36 114.3 0) (effects (font (size 1.27 1.27)) (hide yes)))
  (property "Value" "GND" (at 86.36 111.76 0) (effects (font (size 1.27 1.27))))
  (property "Footprint" "" (at 86.36 107.95 0) (effects (font (size 1.27 1.27)) (hide yes)))
  (property "Datasheet" "" (at 86.36 107.95 0) (effects (font (size 1.27 1.27)) (hide yes)))
  (property "Description" "Power symbol creates a global label with name \"GND\" , ground" (at 86.36 107.95 0) (effects (font (size 1.27 1.27)) (hide yes)))
  (pin "1"))
 (symbol
  (lib_id "power:VBUS")
  (at 53.34 46.99 0)
  (unit 1)
  (exclude_from_sim no)
  (in_bom yes)
  (on_board yes)
  (dnp no)
  (property "Reference" "#PWR032" (at 53.34 50.8 0) (effects (font (size 1.27 1.27)) (hide yes)))
  (property "Value" "VBUS" (at 57.15 45.72 0) (effects (font (size 1.27 1.27))))
  (property "Footprint" "" (at 53.34 46.99 0) (effects (font (size 1.27 1.27)) (hide yes)))
  (property "Datasheet" "" (at 53.34 46.99 0) (effects (font (size 1.27 1.27)) (hide yes)))
  (property "Description" "Power symbol creates a global label with name \"VBUS\"" (at 53.34 46.99 0) (effects (font (size 1.27 1.27)) (hide yes)))
  (pin "1"))
 (symbol
  (lib_id "Device:C_Polarized_US")
  (at 137.16 72.39 0)
  (unit 1)
  (exclude_from_sim no)
  (in_bom yes)
  (on_board yes)
  (dnp no)
  (fields_autoplaced yes)
  (property "Reference" "C26" (at 140.97 70.485 0) (effects (font (size 1.27 1.27)) (justify left)))
  (property "Value" "HV0820-2R7305-R" (at 140.97 73.025 0) (effects (font (size 1.27 1.27)) (justify left)))
  (property "Footprint" "Capacitor_SMD:C_1210_3225Metric" (at 137.16 72.39 0) (effects (font (size 1.27 1.27)) (hide yes)))
  (property "Datasheet" "~" (at 137.16 72.39 0) (effects (font (size 1.27 1.27)) (hide yes)))
  (property "Description" "Polarized capacitor, US symbol" (at 137.16 72.39 0) (effects (font (size 1.27 1.27)) (hide yes)))
  (pin "1")
  (pin "2"))
 (symbol
  (lib_id "Device:R_US")
  (at 86.36 99.06 0)
  (unit 1)
  (exclude_from_sim no)
  (in_bom yes)
  (on_board yes)
  (dnp no)
  (property "Reference" "R18" (at 88.9 97.79 0) (effects (font (size 1.27 1.27)) (justify left)))
  (property "Value" "10k" (at 88.9 100.33 0) (effects (font (size 1.27 1.27)) (justify left)))
  (property "Footprint" "Resistor_SMD:R_0603_1608Metric" (at 87.376 99.314 90) (effects (font (size 1.27 1.27)) (hide yes)))
  (property "Datasheet" "~" (at 86.36 99.06 0) (effects (font (size 1.27 1.27)) (hide yes)))
  (property "Description" "Resistor, US symbol" (at 86.36 99.06 0) (effects (font (size 1.27 1.27)) (hide yes)))
  (pin "1")
  (pin "2"))
 (symbol
  (lib_id "power:GND")
  (at 165.1 107.95 0)
  (unit 1)
  (exclude_from_sim no)
  (in_bom yes)
  (on_board yes)
  (dnp no)
  (property "Reference" "#PWR052" (at 165.1 114.3 0) (effects (font (size 1.27 1.27)) (hide yes)))
  (property "Value" "GND" (at 165.1 111.76 0) (effects (font (size 1.27 1.27))))
  (property "Footprint" "" (at 165.1 107.95 0) (effects (font (size 1.27 1.27)) (hide yes)))
  (property "Datasheet" "" (at 165.1 107.95 0) (effects (font (size 1.27 1.27)) (hide yes)))
  (property "Description" "Power symbol creates a global label with name \"GND\" , ground" (at 165.1 107.95 0) (effects (font (size 1.27 1.27)) (hide yes)))
  (pin "1"))
 (symbol
  (lib_id "Connector:TestPoint")
  (at 233.68 53.34 0)
  (unit 1)
  (exclude_from_sim no)
  (in_bom yes)
  (on_board yes)
  (dnp no)
  (fields_autoplaced yes)
  (property "Reference" "TP3" (at 236.22 50.673 0) (effects (font (size 1.27 1.27)) (justify left)))
  (property "Value" "~" (at 236.22 51.943 0) (effects (font (size 1.27 1.27)) (justify left)))
  (property "Footprint" "TestPoint:TestPoint_Pad_D2.0mm" (at 238.76 53.34 0) (effects (font (size 1.27 1.27)) (hide yes)))
  (property "Datasheet" "~" (at 238.76 53.34 0) (effects (font (size 1.27 1.27)) (hide yes)))
  (property "Description" "test point" (at 233.68 53.34 0) (effects (font (size 1.27 1.27)) (hide yes)))
  (pin "1"))
 (symbol
  (lib_id "power:GND")
  (at 53.34 107.95 0)
  (unit 1)
  (exclude_from_sim no)
  (in_bom yes)
  (on_board yes)
  (dnp no)
  (property "Reference" "#PWR048" (at 53.34 114.3 0) (effects (font (size 1.27 1.27)) (hide yes)))
  (property "Value" "GND" (at 53.34 111.76 0) (effects (font (size 1.27 1.27))))
  (property "Footprint" "" (at 53.34 107.95 0) (effects (font (size 1.27 1.27)) (hide yes)))
  (property "Datasheet" "" (at 53.34 107.95 0) (effects (font (size 1.27 1.27)) (hide yes)))
  (property "Description" "Power symbol creates a global label with name \"GND\" , ground" (at 53.34 107.95 0) (effects (font (size 1.27 1.27)) (hide yes)))
  (pin "1"))
 (symbol
  (lib_id "power:+3.3V")
  (at 165.1 88.9 0)
  (unit 1)
  (exclude_from_sim no)
  (in_bom yes)
  (on_board yes)
  (dnp no)
  (property "Reference" "#PWR047" (at 165.1 92.71 0) (effects (font (size 1.27 1.27)) (hide yes)))
  (property "Value" "+3.3V" (at 165.1 83.82 0) (effects (font (size 1.27 1.27))))
  (property "Footprint" "" (at 165.1 88.9 0) (effects (font (size 1.27 1.27)) (hide yes)))
  (property "Datasheet" "" (at 165.1 88.9 0) (effects (font (size 1.27 1.27)) (hide yes)))
  (property "Description" "Power symbol creates a global label with name \"+3.3V\"" (at 165.1 88.9 0) (effects (font (size 1.27 1.27)) (hide yes)))
  (pin "1"))
 (symbol
  (lib_id "Connector:TestPoint")
  (at 177.8 53.34 0)
  (unit 1)
  (exclude_from_sim no)
  (in_bom yes)
  (on_board yes)
  (dnp no)
  (fields_autoplaced yes)
  (property "Reference" "TP2" (at 180.34 50.673 0) (effects (font (size 1.27 1.27)) (justify left)))
  (property "Value" "~" (at 180.34 51.943 0) (effects (font (size 1.27 1.27)) (justify left)))
  (property "Footprint" "TestPoint:TestPoint_Pad_D2.0mm" (at 182.88 53.34 0) (effects (font (size 1.27 1.27)) (hide yes)))
  (property "Datasheet" "~" (at 182.88 53.34 0) (effects (font (size 1.27 1.27)) (hide yes)))
  (property "Description" "test point" (at 177.8 53.34 0) (effects (font (size 1.27 1.27)) (hide yes)))
  (pin "1"))
 (symbol
  (lib_id "Device:C")
  (at 53.34 63.5 0)
  (unit 1)
  (exclude_from_sim no)
  (in_bom yes)
  (on_board yes)
  (dnp no)
  (fields_autoplaced yes)
  (property "Reference" "C25" (at 57.15 62.23 0) (effects (font (size 1.27 1.27)) (justify left)))
  (property "Value" "4.7uF" (at 57.15 64.77 0) (effects (font (size 1.27 1.27)) (justify left)))
  (property "Footprint" "Capacitor_SMD:C_0805_2012Metric" (at 54.3052 67.31 0) (effects (font (size 1.27 1.27)) (hide yes)))
  (property "Datasheet" "~" (at 53.34 63.5 0) (effects (font (size 1.27 1.27)) (hide yes)))
  (property "Description" "Unpolarized capacitor" (at 53.34 63.5 0) (effects (font (size 1.27 1.27)) (hide yes)))
  (pin "1")
  (pin "2"))
 (symbol
  (lib_id "power:GND")
  (at 215.9 77.47 0)
  (unit 1)
  (exclude_from_sim no)
  (in_bom yes)
  (on_board yes)
  (dnp no)
  (property "Reference" "#PWR044" (at 215.9 83.82 0) (effects (font (size 1.27 1.27)) (hide yes)))
  (property "Value" "GND" (at 215.9 81.28 0) (effects (font (size 1.27 1.27))))
  (property "Footprint" "" (at 215.9 77.47 0) (effects (font (size 1.27 1.27)) (hide yes)))
  (property "Datasheet" "" (at 215.9 77.47 0) (effects (font (size 1.27 1.27)) (hide yes)))
  (property "Description" "Power symbol creates a global label with name \"GND\" , ground" (at 215.9 77.47 0) (effects (font (size 1.27 1.27)) (hide yes)))
  (pin "1"))
 (symbol
  (lib_id "power:GND")
  (at 177.8 107.95 0)
  (unit 1)
  (exclude_from_sim no)
  (in_bom yes)
  (on_board yes)
  (dnp no)
  (property "Reference" "#PWR053" (at 177.8 114.3 0) (effects (font (size 1.27 1.27)) (hide yes)))
  (property "Value" "GND" (at 177.8 111.76 0) (effects (font (size 1.27 1.27))))
  (property "Footprint" "" (at 177.8 107.95 0) (effects (font (size 1.27 1.27)) (hide yes)))
  (property "Datasheet" "" (at 177.8 107.95 0) (effects (font (size 1.27 1.27)) (hide yes)))
  (property "Description" "Power symbol creates a global label with name \"GND\" , ground" (at 177.8 107.95 0) (effects (font (size 1.27 1.27)) (hide yes)))
  (pin "1"))
 (symbol
  (lib_id "Device:C_Polarized_US")
  (at 189.23 60.96 0)
  (unit 1)
  (exclude_from_sim no)
  (in_bom yes)
  (on_board yes)
  (dnp no)
  (fields_autoplaced yes)
  (property "Reference" "C21" (at 193.04 59.055 0) (effects (font (size 1.27 1.27)) (justify left)))
  (property "Value" "100uF" (at 193.04 61.595 0) (effects (font (size 1.27 1.27)) (justify left)))
  (property "Footprint" "Capacitor_SMD:C_Elec_8x10.2" (at 189.23 60.96 0) (effects (font (size 1.27 1.27)) (hide yes)))
  (property "Datasheet" "~" (at 189.23 60.96 0) (effects (font (size 1.27 1.27)) (hide yes)))
  (property "Description" "Polarized capacitor, US symbol" (at 189.23 60.96 0) (effects (font (size 1.27 1.27)) (hide yes)))
  (pin "1")
  (pin "2"))
 (symbol
  (lib_id "Device:R_US")
  (at 82.55 60.96 0)
  (unit 1)
  (exclude_from_sim no)
  (in_bom yes)
  (on_board yes)
  (dnp no)
  (fields_autoplaced yes)
  (property "Reference" "R10" (at 85.09 59.69 0) (effects (font (size 1.27 1.27)) (justify left)))
  (property "Value" "1.5M" (at 85.09 62.23 0) (effects (font (size 1.27 1.27)) (justify left)))
  (property "Footprint" "Resistor_SMD:R_0603_1608Metric" (at 83.566 61.214 90) (effects (font (size 1.27 1.27)) (hide yes)))
  (property "Datasheet" "~" (at 82.55 60.96 0) (effects (font (size 1.27 1.27)) (hide yes)))
  (property "Description" "Resistor, US symbol" (at 82.55 60.96 0) (effects (font (size 1.27 1.27)) (hide yes)))
  (pin "1")
  (pin "2"))
 (symbol
  (lib_id "power:GND")
  (at 137.16 76.2 0)
  (unit 1)
  (exclude_from_sim no)
  (in_bom yes)
  (on_board yes)
  (dnp no)
  (property "Reference" "#PWR041" (at 137.16 82.55 0) (effects (font (size 1.27 1.27)) (hide yes)))
  (property "Value" "GND" (at 140.97 77.47 0) (effects (font (size 1.27 1.27))))
  (property "Footprint" "" (at 137.16 76.2 0) (effects (font (size 1.27 1.27)) (hide yes)))
  (property "Datasheet" "" (at 137.16 76.2 0) (effects (font (size 1.27 1.27)) (hide yes)))
  (property "Description" "Power symbol creates a global label with name \"GND\" , ground" (at 137.16 76.2 0) (effects (font (size 1.27 1.27)) (hide yes)))
  (pin "1"))
 (symbol
  (lib_id "open-ephys:LTC4425")
  (at 115.57 76.2 0)
  (unit 1)
  (exclude_from_sim no)
  (in_bom yes)
  (on_board yes)
  (dnp no)
  (fields_autoplaced yes)
  (property "Reference" "U6" (at 115.57 45.72 0) (effects (font (size 1.27 1.27))))
  (property "Value" "LTC4425" (at 115.57 48.26 0) (effects (font (size 1.27 1.27))))
  (property "Footprint" "Package_SO:MSOP-12-1EP_3x4mm_P0.65mm_EP1.65x2.85mm" (at 115.57 76.2 0) (effects (font (size 1.27 1.27)) (hide yes)))
  (property "Datasheet" "https://www.analog.com/media/en/technical-documentation/data-sheets/4425fa.pdf" (at 115.57 76.2 0) (effects (font (size 1.27 1.27)) (hide yes)))
  (property "Description" "Linear SuperCap charger with current-limited ideal diode and V/I monitor" (at 115.57 76.2 0) (effects (font (size 1.27 1.27)) (hide yes)))
  (pin "12")
  (pin "2")
  (pin "1")
  (pin "10")
  (pin "11")
  (pin "13")
  (pin "3")
  (pin "4")
  (pin "5")
  (pin "6")
  (pin "7")
  (pin "8")
  (pin "9"))
 (symbol
  (lib_id "power:GND")
  (at 95.25 107.95 0)
  (unit 1)
  (exclude_from_sim no)
  (in_bom yes)
  (on_board yes)
  (dnp no)
  (property "Reference" "#PWR051" (at 95.25 114.3 0) (effects (font (size 1.27 1.27)) (hide yes)))
  (property "Value" "GND" (at 95.25 111.76 0) (effects (font (size 1.27 1.27))))
  (property "Footprint" "" (at 95.25 107.95 0) (effects (font (size 1.27 1.27)) (hide yes)))
  (property "Datasheet" "" (at 95.25 107.95 0) (effects (font (size 1.27 1.27)) (hide yes)))
  (property "Description" "Power symbol creates a global label with name \"GND\" , ground" (at 95.25 107.95 0) (effects (font (size 1.27 1.27)) (hide yes)))
  (pin "1"))
 (symbol
  (lib_id "Device:R_US")
  (at 220.98 67.31 0)
  (unit 1)
  (exclude_from_sim no)
  (in_bom yes)
  (on_board yes)
  (dnp no)
  (property "Reference" "R12" (at 223.52 68.58 90) (effects (font (size 1.27 1.27))))
  (property "Value" "1.33k" (at 226.06 68.58 90) (effects (font (size 1.27 1.27))))
  (property "Footprint" "Resistor_SMD:R_0603_1608Metric" (at 221.996 67.564 90) (effects (font (size 1.27 1.27)) (hide yes)))
  (property "Datasheet" "~" (at 220.98 67.31 0) (effects (font (size 1.27 1.27)) (hide yes)))
  (property "Description" "Resistor, US symbol" (at 220.98 67.31 0) (effects (font (size 1.27 1.27)) (hide yes)))
  (property "Tolerance" "1%" (at 226.06 63.5 90) (effects (font (size 1.27 1.27))))
  (pin "1")
  (pin "2"))
 (symbol
  (lib_id "Device:C")
  (at 201.93 60.96 0)
  (unit 1)
  (exclude_from_sim no)
  (in_bom yes)
  (on_board yes)
  (dnp no)
  (fields_autoplaced yes)
  (property "Reference" "C22" (at 205.74 59.69 0) (effects (font (size 1.27 1.27)) (justify left)))
  (property "Value" "22uF" (at 205.74 62.23 0) (effects (font (size 1.27 1.27)) (justify left)))
  (property "Footprint" "Capacitor_SMD:C_1206_3216Metric" (at 202.8952 64.77 0) (effects (font (size 1.27 1.27)) (hide yes)))
  (property "Datasheet" "~" (at 201.93 60.96 0) (effects (font (size 1.27 1.27)) (hide yes)))
  (property "Description" "Unpolarized capacitor" (at 201.93 60.96 0) (effects (font (size 1.27 1.27)) (hide yes)))
  (pin "1")
  (pin "2"))
 (symbol
  (lib_id "power:GND")
  (at 246.38 77.47 0)
  (unit 1)
  (exclude_from_sim no)
  (in_bom yes)
  (on_board yes)
  (dnp no)
  (property "Reference" "#PWR046" (at 246.38 83.82 0) (effects (font (size 1.27 1.27)) (hide yes)))
  (property "Value" "GND" (at 246.38 81.28 0) (effects (font (size 1.27 1.27))))
  (property "Footprint" "" (at 246.38 77.47 0) (effects (font (size 1.27 1.27)) (hide yes)))
  (property "Datasheet" "" (at 246.38 77.47 0) (effects (font (size 1.27 1.27)) (hide yes)))
  (property "Description" "Power symbol creates a global label with name \"GND\" , ground" (at 246.38 77.47 0) (effects (font (size 1.27 1.27)) (hide yes)))
  (pin "1"))
 (symbol
  (lib_id "power:GND")
  (at 189.23 77.47 0)
  (unit 1)
  (exclude_from_sim no)
  (in_bom yes)
  (on_board yes)
  (dnp no)
  (property "Reference" "#PWR042" (at 189.23 83.82 0) (effects (font (size 1.27 1.27)) (hide yes)))
  (property "Value" "GND" (at 189.23 81.28 0) (effects (font (size 1.27 1.27))))
  (property "Footprint" "" (at 189.23 77.47 0) (effects (font (size 1.27 1.27)) (hide yes)))
  (property "Datasheet" "" (at 189.23 77.47 0) (effects (font (size 1.27 1.27)) (hide yes)))
  (property "Description" "Power symbol creates a global label with name \"GND\" , ground" (at 189.23 77.47 0) (effects (font (size 1.27 1.27)) (hide yes)))
  (pin "1"))
 (symbol
  (lib_id "Device:C_Polarized_US")
  (at 137.16 59.69 0)
  (unit 1)
  (exclude_from_sim no)
  (in_bom yes)
  (on_board yes)
  (dnp no)
  (fields_autoplaced yes)
  (property "Reference" "C20" (at 140.97 57.785 0) (effects (font (size 1.27 1.27)) (justify left)))
  (property "Value" "HV0820-2R7305-R" (at 140.97 60.325 0) (effects (font (size 1.27 1.27)) (justify left)))
  (property "Footprint" "Capacitor_SMD:C_1210_3225Metric" (at 137.16 59.69 0) (effects (font (size 1.27 1.27)) (hide yes)))
  (property "Datasheet" "~" (at 137.16 59.69 0) (effects (font (size 1.27 1.27)) (hide yes)))
  (property "Description" "Polarized capacitor, US symbol" (at 137.16 59.69 0) (effects (font (size 1.27 1.27)) (hide yes)))
  (pin "1")
  (pin "2"))
 (symbol
  (lib_id "power:GND")
  (at 201.93 77.47 0)
  (unit 1)
  (exclude_from_sim no)
  (in_bom yes)
  (on_board yes)
  (dnp no)
  (property "Reference" "#PWR043" (at 201.93 83.82 0) (effects (font (size 1.27 1.27)) (hide yes)))
  (property "Value" "GND" (at 201.93 81.28 0) (effects (font (size 1.27 1.27))))
  (property "Footprint" "" (at 201.93 77.47 0) (effects (font (size 1.27 1.27)) (hide yes)))
  (property "Datasheet" "" (at 201.93 77.47 0) (effects (font (size 1.27 1.27)) (hide yes)))
  (property "Description" "Power symbol creates a global label with name \"GND\" , ground" (at 201.93 77.47 0) (effects (font (size 1.27 1.27)) (hide yes)))
  (pin "1"))
 (symbol
  (lib_id "power:+15V")
  (at 246.38 46.99 0)
  (unit 1)
  (exclude_from_sim no)
  (in_bom yes)
  (on_board yes)
  (dnp no)
  (fields_autoplaced yes)
  (property "Reference" "#PWR040" (at 246.38 50.8 0) (effects (font (size 1.27 1.27)) (hide yes)))
  (property "Value" "+12V" (at 248.92 45.7199 0) (effects (font (size 1.27 1.27)) (justify left)))
  (property "Footprint" "" (at 246.38 46.99 0) (effects (font (size 1.27 1.27)) (hide yes)))
  (property "Datasheet" "" (at 246.38 46.99 0) (effects (font (size 1.27 1.27)) (hide yes)))
  (property "Description" "Power symbol creates a global label with name \"+15V\"" (at 246.38 46.99 0) (effects (font (size 1.27 1.27)) (hide yes)))
  (pin "1"))
 (symbol
  (lib_id "Device:R_US")
  (at 147.32 97.79 270)
  (unit 1)
  (exclude_from_sim no)
  (in_bom yes)
  (on_board yes)
  (dnp no)
  (property "Reference" "R16" (at 147.32 100.33 90) (effects (font (size 1.27 1.27))))
  (property "Value" "2.49k" (at 147.32 102.87 90) (effects (font (size 1.27 1.27))))
  (property "Footprint" "Resistor_SMD:R_0603_1608Metric" (at 147.066 98.806 90) (effects (font (size 1.27 1.27)) (hide yes)))
  (property "Datasheet" "~" (at 147.32 97.79 0) (effects (font (size 1.27 1.27)) (hide yes)))
  (property "Description" "Resistor, US symbol" (at 147.32 97.79 0) (effects (font (size 1.27 1.27)) (hide yes)))
  (pin "1")
  (pin "2"))
 (symbol
  (lib_id "power:GND")
  (at 68.58 107.95 0)
  (unit 1)
  (exclude_from_sim no)
  (in_bom yes)
  (on_board yes)
  (dnp no)
  (property "Reference" "#PWR049" (at 68.58 114.3 0) (effects (font (size 1.27 1.27)) (hide yes)))
  (property "Value" "GND" (at 68.58 111.76 0) (effects (font (size 1.27 1.27))))
  (property "Footprint" "" (at 68.58 107.95 0) (effects (font (size 1.27 1.27)) (hide yes)))
  (property "Datasheet" "" (at 68.58 107.95 0) (effects (font (size 1.27 1.27)) (hide yes)))
  (property "Description" "Power symbol creates a global label with name \"GND\" , ground" (at 68.58 107.95 0) (effects (font (size 1.27 1.27)) (hide yes)))
  (pin "1"))
 (symbol
  (lib_id "Device:R_US")
  (at 147.32 90.17 90)
  (unit 1)
  (exclude_from_sim no)
  (in_bom yes)
  (on_board yes)
  (dnp no)
  (property "Reference" "R14" (at 147.32 85.09 90) (effects (font (size 1.27 1.27))))
  (property "Value" "10k" (at 147.32 87.63 90) (effects (font (size 1.27 1.27))))
  (property "Footprint" "Resistor_SMD:R_0603_1608Metric" (at 147.574 89.154 90) (effects (font (size 1.27 1.27)) (hide yes)))
  (property "Datasheet" "~" (at 147.32 90.17 0) (effects (font (size 1.27 1.27)) (hide yes)))
  (property "Description" "Resistor, US symbol" (at 147.32 90.17 0) (effects (font (size 1.27 1.27)) (hide yes)))
  (pin "1")
  (pin "2")))
